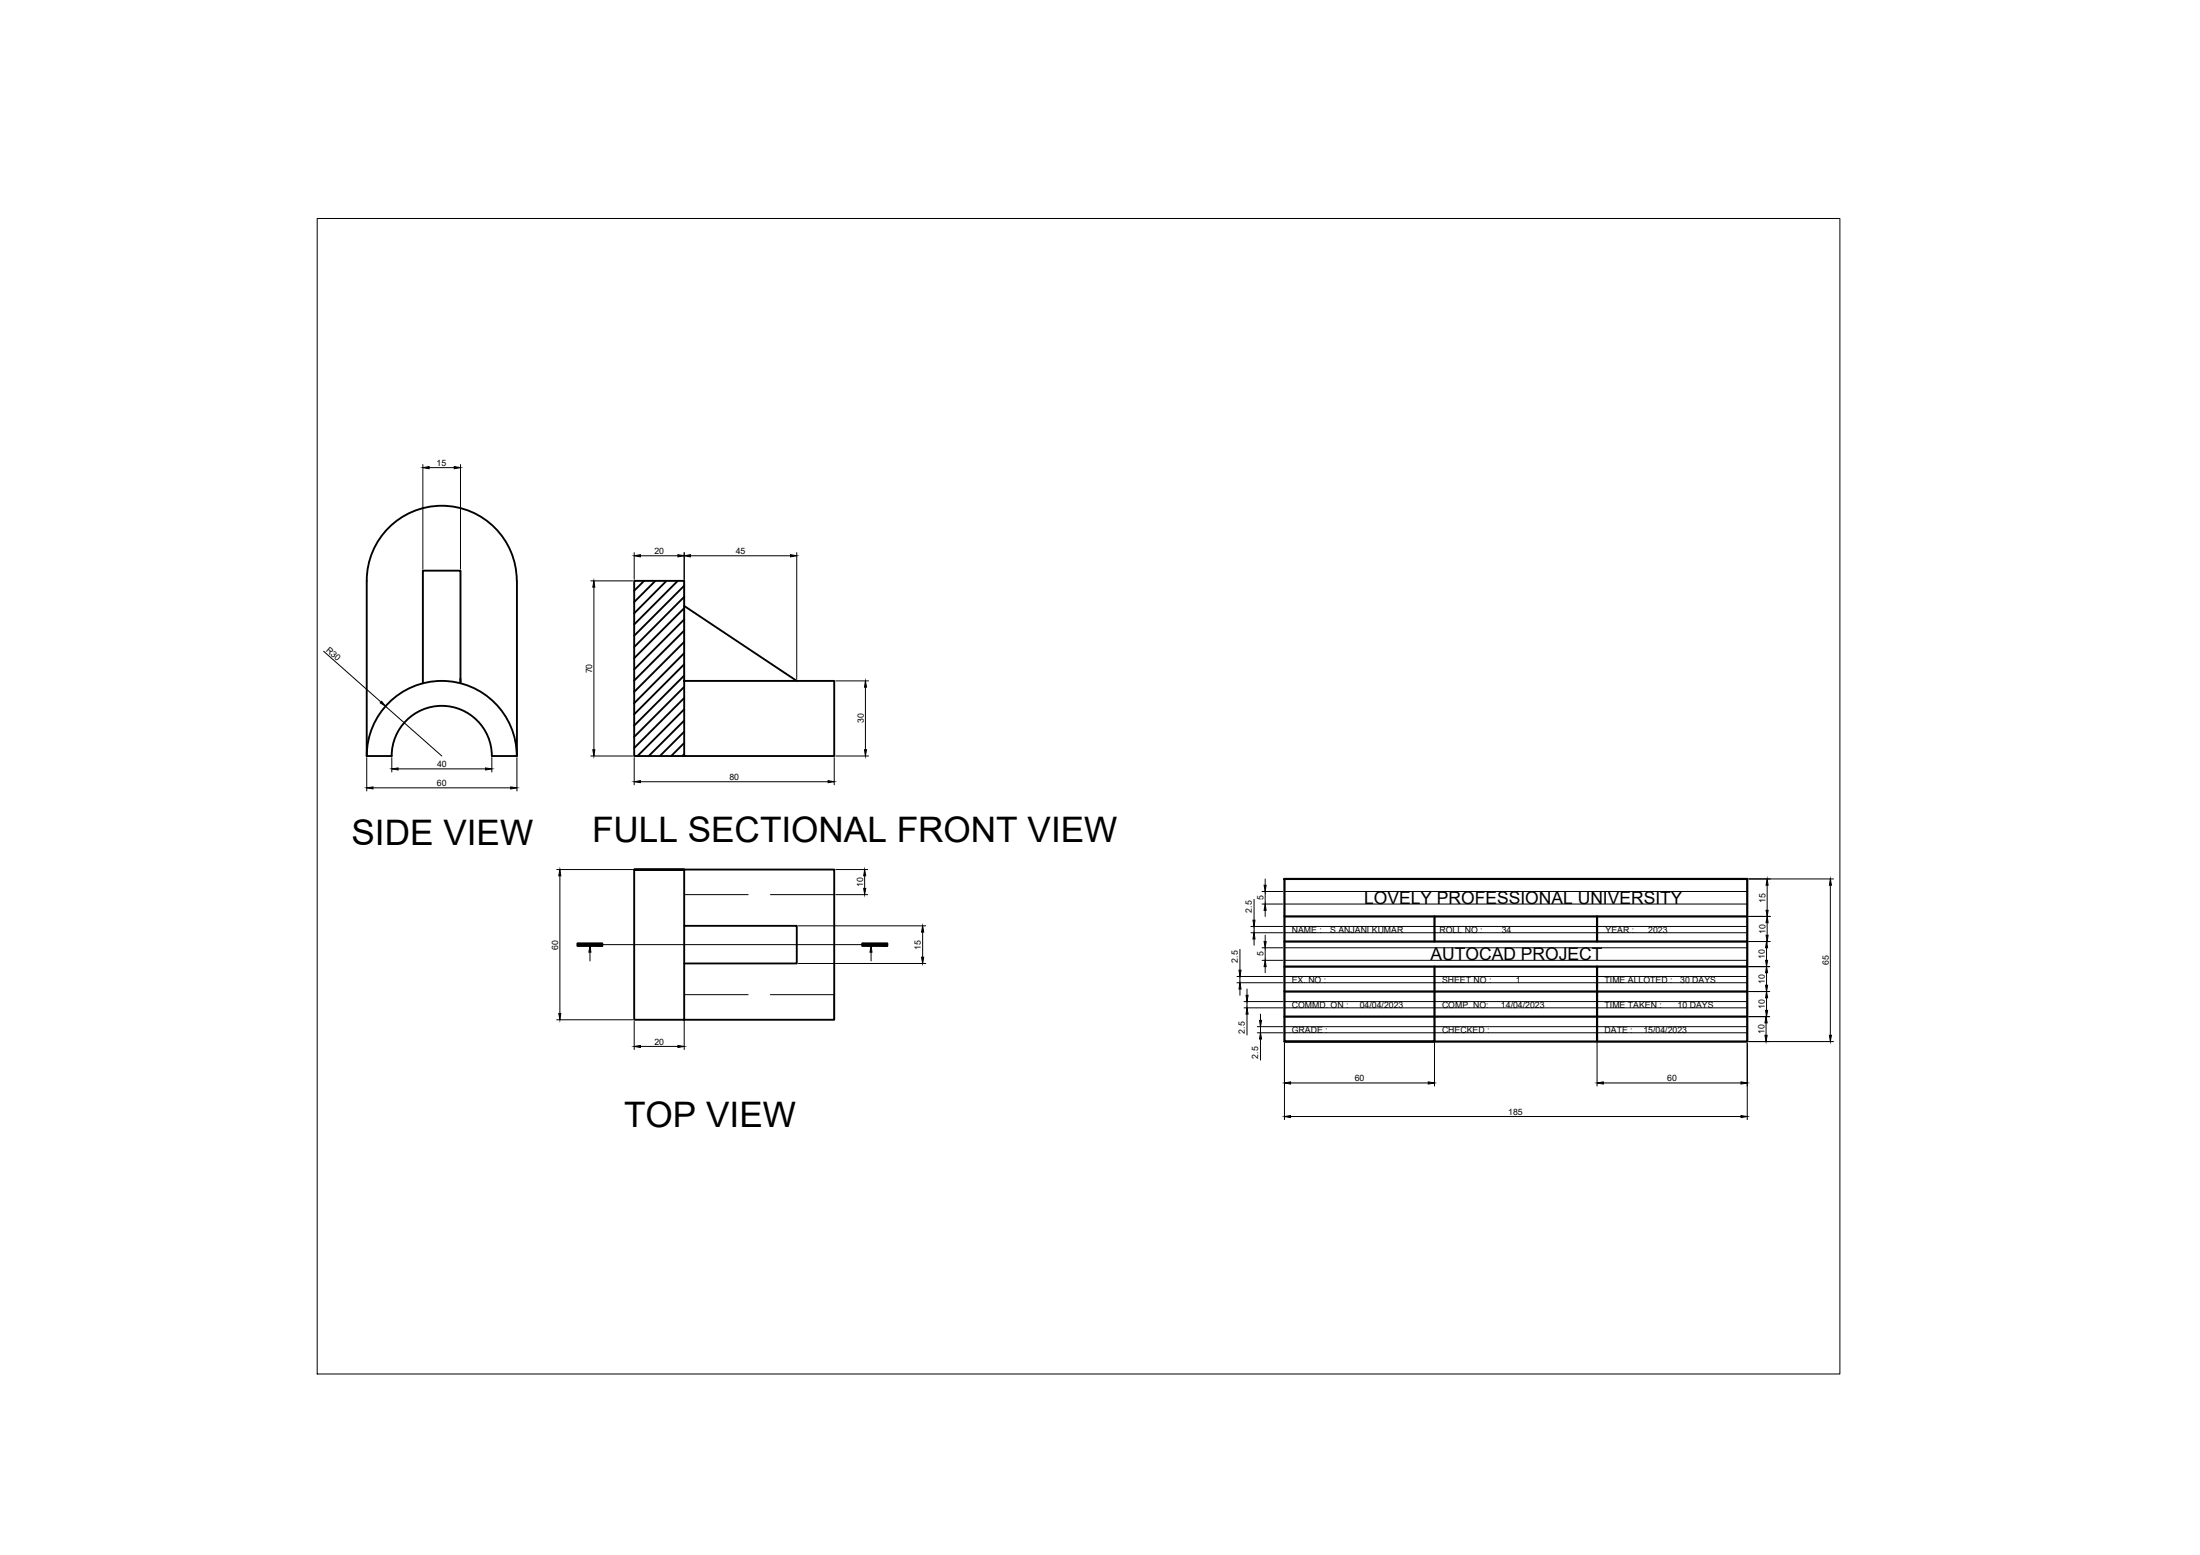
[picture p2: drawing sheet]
<svg xmlns="http://www.w3.org/2000/svg" width="297mm" height="210mm" viewBox="0 0 297 210" stroke-linecap="round" stroke-linejoin="round" font-family="sans-serif">
<!-- layer: 0 -->
<g fill="none" stroke="#000" stroke-width=".25">
<path d="M69.8 78.4a10.1 10.1 0 0 0-10.2-10.1 10.1 10.1 0 0 0-10.1 10.1v23.7M69.8 78.4v23.7l-3.4-.1a6.8 6.8 0 0 0-6.8-6.7 6.8 6.8 0 0 0-6.7 6.7l-3.4 .1M87 78.4l-1.4 1.3M88.5 78.4l-2.9 2.9M90 78.4l-4.4 4.4M91.5 78.4l-5.9 5.9M92.4 79.1l-6.8 6.7M62.2 91.6v.6M62.2 92.2v-15.2h-5.1v15.3M92.4 91.9h20.2v10.2h-27v-23.7h6.8v23.7M92.4 80.6l-6.8 6.7M92.4 82.1l-6.8 6.7"/>
<path d="M92.4 83.6l-6.8 6.8M92.4 85.1l-6.8 6.8M92.4 86.6l-6.8 6.8M92.4 88.2l-6.8 6.7M92.4 89.7l-6.8 6.7M92.4 91.2l-6.8 6.7M92.4 92.7l-6.8 6.8M92.4 94.2l-6.8 6.8M92.4 95.7l-6.3 6.4M92.4 97.3l-4.8 4.8M92.4 98.8l-3.3 3.3M92.4 81.8l15.2 10.1"/>
<path d="M49.5 102a10.1 10.1 0 0 1 10.1-10.1 10.1 10.1 0 0 1 10.2 10.1M85.6 117.4h27v20.3h-27v-20.3h6.8v20.3M92.4 100.3l-1.8 1.8M92.4 101.8l-.3 .3M78 127.3h3.3v.4h-3.3zM92.4 125h15.2v5.1h-15.2M116.4 127.3h3.4v.4h-3.4z"/>
</g>
<g fill="none" stroke="#000" stroke-width=".14">
<path d="M42.8 29.5h205.6v156h-205.6zM57.1 62.7v14.1M57.9 63.1h3.4M62.2 62.7v14.1M79.8 78.4h5.6M80.2 79.3v21.9M85.6 74.6v3.6M86.5 75h5M92.4 74.6v17.1M93.2 75h13.5M107.6 74.6v17.1M43.7 87.9l7.7 6.9"/>
<path d="M52.1 95.3l7.6 6.8M112.8 91.9h4.5M116.8 92.8v8.4M49.5 102.3v4.5M50.4 106.3h18.5M52.9 102.3v1.9M53.7 103.8h11.9M66.4 102.3v1.9M69.8 102.3v4.5M79.8 102.1h5.6M85.6 102.3v3.6M86.5 105.5h25.3"/>
<path d="M112.6 102.3v3.6M112.8 102.1h4.5M85.6 137.9v3.8M92.4 137.9v3.8M107.8 125h17.2M107.8 130.1h17.2M124.6 125.8v3.4M173.4 127.1v.8h62.5M173.4 129.6h62.5v.9M173.4 120.3h62.5M173.4 122h62.5M173.4 125.1h62.5"/>
<path d="M173.4 125.9h62.5M173.4 131.8h62.5M173.4 132.7h62.5M173.4 135.2h62.5M173.4 136h62.5M173.4 138.6h62.5M173.4 139.4h62.5M86.5 141.3h5"/>
</g>
<g fill="#000" stroke="#000" stroke-width=".14">
<path d="M57.1 63.1l.8-.1v.3zM61.3 63l.9 .1-.9 .2zM80.2 78.4l.1 .9h-.3zM85.6 75l.9-.1v.3zM91.5 74.9l.9 .1-.9 .2zM92.4 75l.8-.1v.3zM106.7 74.9l.9 .1-.9 .2zM51.5 94.7l.6 .6-.8-.4zM116.8 91.9l.2 .9h-.3zM49.5 106.3l.9-.1v.3zM52.9 103.8l.8-.1v.2zM65.6 103.7l.8 .1-.8 .1z"/>
<path d="M68.9 106.2l.9 .1-.9 .2zM80 101.2h.3l-.1 .9zM85.6 105.5l.9-.1v.2zM111.8 105.4l.8 .1-.8 .1zM116.7 101.2h.3l-.2 .9zM124.6 125l.1 .8h-.3zM124.4 129.2h.3l-.1 .9zM85.6 141.3l.9-.2v.3zM91.5 141.1l.9 .2-.9 .1z"/>
<path d="M78 127.3l3.3 .2v-.2zM78 127.3l3.3 .2h-3.3z"/>
<path d="M78 127.5l3.3 .2v-.2zM78 127.5l3.3 .2h-3.3z"/>
<path d="M116.4 127.3l3.4 .2v-.2zM116.4 127.3l3.4 .2h-3.4z"/>
<path d="M116.4 127.5l3.4 .2v-.2zM116.4 127.5l3.4 .2h-3.4z"/>
</g>
<!-- layer: dotted -->
<g fill="none" stroke="#000" stroke-width=".14">
<path d="M75.2 117.4h10.2M75.6 118.2v18.6M112.8 117.4h4.4M116.7 118.2v1.7M170.8 118.6v.9M236.1 118.6h11.5M238.6 119.5v3.4M247.1 119.5v20.2M75.2 137.7h10.2M92.4 120.8h8.6M92.4 134.3h8.6M104 134.3h8.6v3.4"/>
<path d="M104 120.8h8.6M112.8 120.8h4.4M117.2 127.7h.7M167 132.7h6.2M167 131.8h6.2M167.4 128.2v2.8M167.4 131.8v.9M167.4 133.5v.9M168 135.2h5.2M168 136h5.2M168.4 133.5v.9M168.4 135.2v.8"/>
<path d="M168.4 136.9v2.8M168.9 125.9h4.3M168.9 125.1h4.3M169.3 121.4v2.8M169.3 125.1v.8M169.3 126.8v.8M169.8 138.6h3.4M169.8 139.4h3.4M170.2 136.9v.8M170.2 138.6v.8M170.4 129.6h2.8M170.4 127.9h2.8"/>
<path d="M170.4 122h2.8M170.4 120.3h2.8M170.8 120.3v1.7M170.8 122.9v.8M170.8 126.2v.9M170.8 127.9v1.7M170.8 130.5v.8M236.1 137.2h2.8M236.1 133.8h2.8M236.1 130.5h2.8M236.1 127.1h2.9M236.1 123.7h2.9"/>
<path d="M238.4 138.1v1.6M238.5 127.9v1.7M238.5 131.3v1.7M238.5 134.7v1.7M238.6 124.6v1.6M170.2 140.3v2.8M173.4 140.8v10.3M174.3 150.7h60.8M174.3 146.2h18.5M193.7 140.8v5.8M215.6 140.8v5.8M216.5 146.2h18.6"/>
<path d="M235.9 140.8v10.3M236.1 140.6h11.5"/>
</g>
<g fill="#000" stroke="#000" stroke-width=".14">
<path d="M75.6 117.4l.1 .8h-.3zM116.7 117.4l.2 .8h-.3zM116.6 119.9h.3l-.2 .9zM170.7 119.5h.2l-.1 .8zM238.6 118.6l.1 .9h-.3zM247.1 118.6l.2 .9h-.3zM75.4 136.8h.3l-.1 .9zM79.7 127.7l.1 .8h-.3zM117.6 127.7l.1 .8h-.2zM167.4 132.7l.2 .8h-.3zM167.3 131h.3l-.2 .8zM168.2 134.4h.3l-.1 .8z"/>
<path d="M168.4 136l.1 .9h-.3zM169.3 125.9l.1 .9h-.2zM169.2 124.2h.2l-.1 .9zM170.1 137.7h.2l-.1 .9zM170.8 129.6l.1 .9h-.2zM170.7 127.1h.2l-.1 .8zM170.8 122l.1 .9h-.2zM238.3 139.7h.3l-.2 .9zM238.4 137.2l.2 .9h-.3zM238.4 136.4h.3l-.2 .8zM238.5 133.8l.2 .9h-.3zM238.4 133h.3l-.2 .8z"/>
<path d="M238.5 130.5l.2 .8h-.3zM238.4 129.6h.3l-.2 .9zM238.5 127.1l.2 .8h-.3zM238.4 126.2h.3l-.1 .9zM238.6 123.7l.1 .9h-.3zM238.4 122.9h.3l-.1 .8zM247 139.7h.3l-.2 .9zM170.2 139.4l.1 .9h-.2zM173.4 150.7l.9-.1v.3zM173.4 146.2l.9-.2v.3zM192.8 146l.9 .2-.9 .1zM215.6 146.2l.9-.2v.3z"/>
<path d="M235.1 150.6l.8 .1-.8 .2zM235.1 146l.8 .2-.8 .1z"/>
</g>
<!-- layer: Dotted 1 -->
<path d="M79.7 128.5v1.2M81.3 127.5h35.1M117.6 128.5v1.2" fill="none" stroke="#000" stroke-width=".14"/>
<!-- layer: 0 -->
<path d="M173.4 118.6h62.5v22h-62.5zM173.4 123.7h62.5M173.4 127.1h62.5M173.4 130.5h62.5M173.4 133.8h62.5M173.4 137.2h62.5M193.7 130.5v10.1h-20.3M193.7 123.7v3.4M215.6 123.7v3.4M215.6 130.5v10.1" fill="none" stroke="#000" stroke-width=".3"/>
<path d="M215.6 140.6h20.3" fill="none" stroke="#000" stroke-width=".15"/>
<g font-size="4.7">
<text x="79.9" y="113.7">FULL SECTIONAL FRONT VIEW</text>
<text x="47.5" y="114.1">SIDE VIEW</text>
<text x="84.3" y="152.1">TOP VIEW</text>
</g>
<g font-size="2.4">
<text x="184.2" y="122">LOVELY PROFESSIONAL UNIVERSITY</text>
<text x="193.2" y="129.6">AUTOCAD PROJECT</text>
</g>
<g font-size="1.2">
<text x="58.9" y="62.9">15</text>
<text x="88.4" y="74.8">20</text>
<text x="99.3" y="74.8">45</text>
<text x="43.9" y="87.8" transform="rotate(41 43.9 87.8)">R30</text>
<text x="80" y="90.9" transform="rotate(-90 80 90.9)">70</text>
<text x="116.6" y="97.6" transform="rotate(-90 116.6 97.6)">30</text>
<text x="59" y="106.1">60</text>
<text x="59" y="103.6">40</text>
<text x="98.5" y="105.3">80</text>
<text x="116.5" y="119.8" transform="rotate(-90 116.5 119.8)">10</text>
<text x="169" y="123.2" transform="rotate(-90 169 123.2)">2.5</text>
<text x="170.6" y="121.5" transform="rotate(-90 170.6 121.5)">5</text>
<text x="174.4" y="125.9">NAME :</text>
<text x="179.6" y="125.9">S.ANJANI KUMAR</text>
<text x="194.4" y="125.9">ROLL NO :</text>
<text x="202.8" y="125.9">34</text>
<text x="216.8" y="125.9">YEAR :</text>
<text x="222.5" y="125.9">2023</text>
<text x="238.4" y="121.9" transform="rotate(-90 238.4 121.9)">15</text>
<text x="75.4" y="128.2" transform="rotate(-90 75.4 128.2)">60</text>
<text x="124.3" y="128.2" transform="rotate(-90 124.3 128.2)">15</text>
<text x="167.1" y="129.9" transform="rotate(-90 167.1 129.9)">2.5</text>
<text x="170.6" y="129.1" transform="rotate(-90 170.6 129.1)">5</text>
<text x="238.3" y="129.5" transform="rotate(-90 238.3 129.5)">10</text>
<text x="238.4" y="126.1" transform="rotate(-90 238.4 126.1)">10</text>
<text x="246.9" y="130.3" transform="rotate(-90 246.9 130.3)">65</text>
<text x="174.4" y="132.7">EX. NO :</text>
<text x="174.4" y="136">COMMD. ON :</text>
<text x="183.6" y="136">04/04/2023</text>
<text x="194.7" y="132.7">SHEET NO :</text>
<text x="194.7" y="136">COMP. NO:</text>
<text x="202.7" y="136">14/04/2023</text>
<text x="204.7" y="132.7">1</text>
<text x="216.6" y="132.7">TIME ALLOTED :</text>
<text x="216.6" y="136">TIME TAKEN :</text>
<text x="226.5" y="136">10 DAYS</text>
<text x="226.9" y="132.7">30 DAYS</text>
<text x="238.3" y="136.2" transform="rotate(-90 238.3 136.2)">10</text>
<text x="238.3" y="132.8" transform="rotate(-90 238.3 132.8)">10</text>
<text x="88.4" y="141">20</text>
<text x="168.1" y="139.5" transform="rotate(-90 168.1 139.5)">2.5</text>
<text x="169.9" y="142.9" transform="rotate(-90 169.9 142.9)">2.5</text>
<text x="174.4" y="139.4">GRADE :</text>
<text x="194.7" y="139.4">CHECKED :</text>
<text x="216.6" y="139.4">DATE :</text>
<text x="221.9" y="139.4">15/04/2023</text>
<text x="238.2" y="139.6" transform="rotate(-90 238.2 139.6)">10</text>
<text x="182.9" y="146">60</text>
<text x="225.1" y="146">60</text>
<text x="203.6" y="150.5">185</text>
</g>
</svg>
